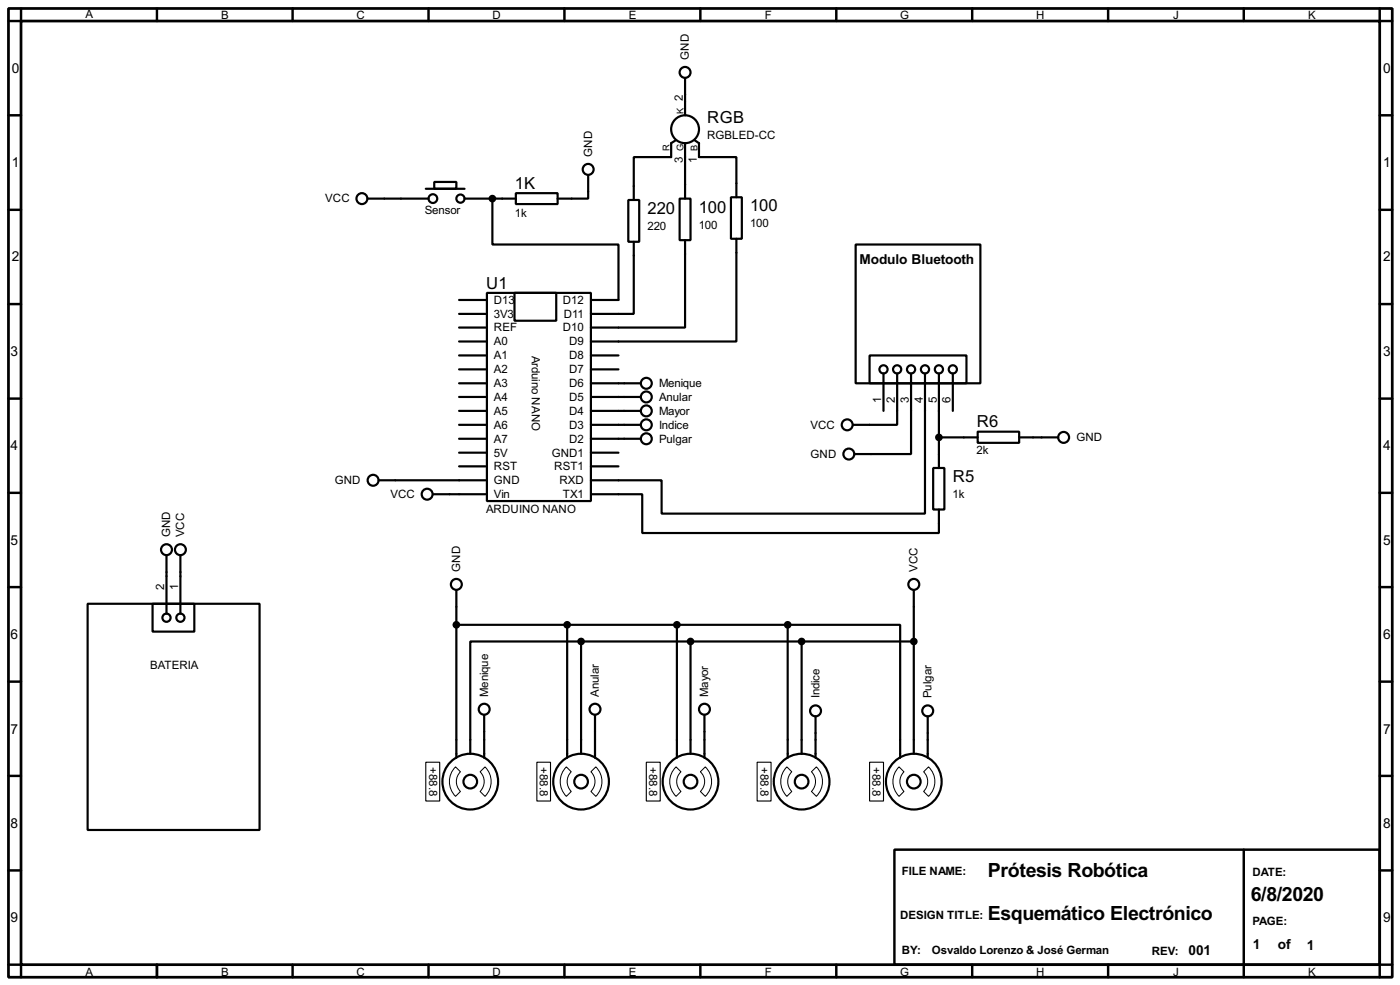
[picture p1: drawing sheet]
<svg xmlns="http://www.w3.org/2000/svg" width="256mm" height="180mm" viewBox="0 0 256 180" stroke-linecap="round" stroke-linejoin="round" font-family="sans-serif">
<path d="M1.6 1.6h253.5v177.3h-253.5zM3.9 3.9h248.9v172.7h-248.9z" fill="none" stroke="#000" stroke-width=".5"/>
<g fill="none" stroke="#000" stroke-width=".45">
<path d="M3.9 1.6v2.3h-2.3M28.8 1.6v2.3M53.6 1.6v2.3M78.5 1.6v2.3M103.4 1.6v2.3M128.3 1.6v2.3M153.2 1.6v2.3M178.1 1.6v2.3M203 1.6v2.3M227.9 1.6v2.3M252.8 1.6v2.3h2.3M1.6 21.1h2.3"/>
<path d="M1.6 38.4h2.3M252.8 21.1h2.3M252.8 38.4h2.3M1.6 55.7h2.3M252.8 55.7h2.3M1.6 73h2.3M252.8 73h2.3M1.6 90.2h2.3M252.8 90.2h2.3M1.6 107.5h2.3M252.8 107.5h2.3M1.6 124.8h2.3"/>
<path d="M252.8 124.8h2.3M1.6 142h2.3M1.6 159.3h2.3M163.9 155.5h88.9v21.1h-88.9zM227.9 155.5v23.4M252.8 142h2.3M252.8 159.3h2.3M1.6 176.6h2.3v2.3M28.8 176.6v2.3M53.6 176.6v2.3M78.5 176.6v2.3M103.4 176.6v2.3"/>
<path d="M128.3 176.6v2.3M153.2 176.6v2.3M178.1 176.6v2.3M203 176.6v2.3M255.1 176.6h-2.3v2.3"/>
</g>
<g fill="none" stroke="#000" stroke-width=".4">
<path d="M125.5 14.3v6.8M67.4 36.4h11.1M78 34.6h7.1M79.6 33.3h4v1.3h-4zM85.1 36.4h9.4M90.2 36.4v8.4h23.1v10.1h-5M94.5 35.4h7.7v2h-7.7zM107.8 32.1v4.3h-5.6M115.1 36.6h2v7.7h-2zM123.8 25.7l-.8 .5v2.6h-6.9v7.8M124.5 36.4h2v7.6h-2zM125.5 26.2v10.2"/>
<path d="M127.3 25.7l.8 .5v2.6h6.8v7.3M133.9 36.1h2v7.6h-2zM84.1 54.9h5.1M84.1 57.5h5.1M84.1 60h5.1M89.2 53.6h19.1v38.1h-19.1zM94.3 53.6h7.6v5.1h-7.6zM116.1 44.3v13.2h-7.8M125.5 44v16h-17.2M134.9 43.7v18.8h-26.6M156.8 44.8h22.8v25.4h-22.8zM84.1 77.8h5.1"/>
<path d="M84.1 75.2h5.1M84.1 72.7h5.1M84.1 70.2h5.1M84.1 62.5h5.1M84.1 65.1h5.1M84.1 67.6h5.1M108.3 77.8h9.1M108.3 75.2h9.1M108.3 72.7h9.1M108.3 70.2h9.1M108.3 65.1h5M108.3 67.6h5"/>
<path d="M159.3 65.1h17.8v5.1h-17.8zM161.9 68.4v6.8M164.4 68.4v9.4h-8.1M166.9 68.4v14.7h-10.4M169.5 68.4v25.6h-48.3v-6.1h-12.9M172 68.4v17.3M174.6 68.4v6.8M179.1 79h7.6v2.1h-7.6zM69.4 87.9h19.8M79.3 90.5h9.9M84.1 80.3h5.1M84.1 82.9h5.1"/>
<path d="M84.1 85.4h5.1M108.3 90.5h9.4v7.1h54.3v-4.3M108.3 80.3h9.1M108.3 82.9h5M108.3 85.4h5M171 85.7h2v7.6h-2zM172 80.1h7.1M186.7 80.1h7.2M16.1 110.5h31.5v41.4h-31.5zM28 110.5h7.6v5.1h-7.6zM30.5 101.7v10.6M33.1 101.7v10.6"/>
<path d="M83.6 114.4h60.7M83.6 108v30.7M103.9 114.4v24.3M106.5 117.4h-20.3v20.6M106.5 117.4h60.9M106.5 117.4v20.6M124 114.4v24.3M126.5 117.4v20.6M144.3 114.4h20.6v24.3M144.3 114.4v24.3M146.9 117.4v20.6M167.4 108v30"/>
<path d="M88.7 130.9v7.8M109 130.9v7.8M129.1 130.9v7.8M149.4 131.1v7.6M170 131.1v7.6"/>
<circle cx="125.5" cy="13.3" r="1"/>
<circle cx="66.3" cy="36.4" r="1"/>
<circle cx="79.3" cy="36.4" r=".8"/>
<circle cx="84.3" cy="36.4" r=".75"/>
<circle cx="107.7" cy="31" r="1"/>
<circle cx="125.5" cy="23.7" r="2.55"/>
<circle cx="118.4" cy="77.8" r="1"/>
<circle cx="118.4" cy="75.2" r="1"/>
<circle cx="118.4" cy="70.2" r="1"/>
<circle cx="118.4" cy="72.7" r="1"/>
<circle cx="155.2" cy="77.8" r="1"/>
<circle cx="161.8" cy="67.6" r=".75"/>
<circle cx="164.3" cy="67.6" r=".75"/>
<circle cx="166.9" cy="67.6" r=".75"/>
<circle cx="169.4" cy="67.6" r=".75"/>
<circle cx="172" cy="67.6" r=".75"/>
<circle cx="174.5" cy="67.6" r=".75"/>
<circle cx="68.3" cy="87.9" r="1"/>
<circle cx="78.2" cy="90.5" r="1"/>
<circle cx="118.4" cy="80.3" r="1"/>
<circle cx="155.5" cy="83.1" r="1"/>
<circle cx="194.8" cy="80.1" r="1"/>
<circle cx="30.5" cy="100.6" r="1"/>
<circle cx="30.5" cy="113.1" r=".75"/>
<circle cx="33" cy="100.6" r="1"/>
<circle cx="33" cy="113.1" r=".75"/>
<circle cx="83.6" cy="107" r="1"/>
<circle cx="167.4" cy="107" r="1"/>
<circle cx="88.7" cy="129.8" r="1"/>
<circle cx="109" cy="129.8" r="1"/>
<circle cx="129" cy="129.8" r="1"/>
<circle cx="149.4" cy="130.1" r="1"/>
<circle cx="169.9" cy="130.1" r="1"/>
<circle cx="86.1" cy="143.1" r="5.1"/>
<circle cx="86.1" cy="143.1" r="1.25"/>
<circle cx="106.4" cy="143.1" r="5.1"/>
<circle cx="106.4" cy="143.1" r="1.25"/>
<circle cx="126.5" cy="143.1" r="5.1"/>
<circle cx="126.5" cy="143.1" r="1.25"/>
<circle cx="146.8" cy="143.1" r="5.1"/>
<circle cx="146.8" cy="143.1" r="1.25"/>
<circle cx="167.4" cy="143.1" r="5.1"/>
<circle cx="167.4" cy="143.1" r="1.25"/>
</g>
<circle cx="90.2" cy="36.4" r=".2" fill="#000"/>
<g fill="#000" stroke="#000" stroke-width=".4">
<circle cx="90.2" cy="36.4" r=".5"/>
<circle cx="172" cy="80.1" r=".5"/>
<circle cx="83.6" cy="114.4" r=".5"/>
<circle cx="103.9" cy="114.4" r=".5"/>
<circle cx="106.4" cy="117.4" r=".5"/>
<circle cx="124" cy="114.4" r=".5"/>
<circle cx="126.5" cy="117.4" r=".5"/>
<circle cx="144.3" cy="114.4" r=".5"/>
<circle cx="146.8" cy="117.4" r=".5"/>
<circle cx="167.4" cy="117.4" r=".5"/>
</g>
<path d="M78 139.5h2.6v7.1h-2.6zM98.4 139.5h2.5v7.1h-2.5zM118.4 139.5h2.6v7.1h-2.6zM138.7 139.5h2.6v7.1h-2.6zM159.3 139.5h2.6v7.1h-2.6z" fill="none" stroke="#000" stroke-width=".2"/>
<path d="M83.5 140.4l.9 .9a2.53 2.53 0 0 0 0 3.6l-.9 .9a3.8 3.8 0 0 1 0-5.4zM88 141.3l.9-.9a3.8 3.8 0 0 1 0 5.4l-.9-.9a2.54 2.54 0 0 0 0-3.6zM103.8 140.4l.9 .9a2.53 2.53 0 0 0 0 3.6l-.9 .9a3.8 3.8 0 0 1 0-5.4zM108.3 141.3l.9-.9a3.8 3.8 0 0 1 0 5.4l-.9-.9a2.54 2.54 0 0 0 0-3.6zM123.9 140.4l.9 .9a2.45 2.45 0 0 0 0 3.6l-.9 .9a3.7 3.7 0 0 1 0-5.4zM128.3 141.3l.9-.9a3.7 3.7 0 0 1 0 5.4l-.9-.9a2.46 2.46 0 0 0 0-3.6zM144.2 140.4l.9 .9a2.53 2.53 0 0 0 0 3.6l-.9 .9a3.8 3.8 0 0 1 0-5.4zM148.7 141.3l.9-.9a3.8 3.8 0 0 1 0 5.4l-.9-.9a2.54 2.54 0 0 0 0-3.6zM164.7 140.4l.9 .9a2.53 2.53 0 0 0 0 3.6l-.9 .9a3.8 3.8 0 0 1 0-5.4zM169.2 141.3l.9-.9a3.7 3.7 0 0 1 0 5.4l-.9-.9a2.54 2.54 0 0 0 0-3.6z" fill="none" stroke="#000" stroke-width=".18"/>
<g font-size="4">
<text x="181" y="160.6">Prótesis Robótica</text>
<text x="229.2" y="164.9">6/8/2020</text>
<text x="181" y="168.4">Esquemático Electrónico</text>
</g>
<g font-size="3.4">
<text x="129.6" y="22.5">RGB</text>
<text x="94.3" y="34.6">1K</text>
<text x="118.6" y="39.2">220</text>
<text x="128" y="38.9">100</text>
<text x="137.4" y="38.6">100</text>
<text x="89.1" y="52.8">U1</text>
<text x="179" y="78.2">R6</text>
<text x="174.6" y="88.2">R5</text>
</g>
<g font-size="2.8">
<text x="2.2" y="13.4">0</text>
<text x="253.4" y="13.4">0</text>
<text x="2.2" y="30.6">1</text>
<text x="253.4" y="30.6">1</text>
<text x="2.2" y="47.9">2</text>
<text x="253.4" y="47.9">2</text>
<text x="157.4" y="48.4">Modulo Bluetooth</text>
<text x="1.9" y="65.2">3</text>
<text x="253.4" y="65.2">3</text>
<text x="1.9" y="82.4">4</text>
<text x="253.4" y="82.4">4</text>
<text x="1.9" y="99.7">5</text>
<text x="253.4" y="99.7">5</text>
<text x="1.9" y="117">6</text>
<text x="253.4" y="117">6</text>
<text x="1.9" y="134.3">7</text>
<text x="253.4" y="134.3">7</text>
<text x="1.9" y="151.5">8</text>
<text x="253.4" y="151.5">8</text>
<text x="1.9" y="168.8">9</text>
<text x="229.5" y="173.6">1</text>
<text x="234.1" y="173.6">of</text>
<text x="239.4" y="173.9">1</text>
<text x="253.4" y="168.8">9</text>
<text x="217.8" y="174.9">001</text>
</g>
<g font-size="2.4">
<text x="15.6" y="3.2">A</text>
<text x="40.5" y="3.5">B</text>
<text x="65.3" y="3.5">C</text>
<text x="90.2" y="3.5">D</text>
<text x="115.2" y="3.5">E</text>
<text x="140.1" y="3.5">F</text>
<text x="164.9" y="3.5">G</text>
<text x="189.8" y="3.5">H</text>
<text x="214.9" y="3.5">J</text>
<text x="239.6" y="3.5">K</text>
<text x="126.2" y="10.9" transform="rotate(-90 126.2 10.9)">GND</text>
<text x="125.1" y="18.5" transform="rotate(-90 125.1 18.5)">2</text>
<text x="108.5" y="28.7" transform="rotate(-90 108.5 28.7)">GND</text>
<text x="125.1" y="29.9" transform="rotate(-90 125.1 29.9)">3</text>
<text x="127.7" y="29.9" transform="rotate(-90 127.7 29.9)">1</text>
<text x="129.5" y="25.4">RGBLED-CC</text>
<text x="59.6" y="37">VCC</text>
<text x="77.8" y="39.3">Sensor</text>
<text x="94.3" y="39.8">1k</text>
<text x="128" y="41.9">100</text>
<text x="137.4" y="41.6">100</text>
<text x="118.6" y="42.1">220</text>
<text x="90.5" y="58.2">3V3</text>
<text x="90.5" y="55.6">D13</text>
<text x="103.1" y="55.6">D12</text>
<text x="103.3" y="58.2">D11</text>
<text x="90.5" y="60.7">REF</text>
<text x="90.5" y="63.2">A0</text>
<text x="90.5" y="65.8">A1</text>
<text x="97.5" y="65.1" transform="rotate(90 97.5 65.1)">Arduino NANO</text>
<text x="103.1" y="60.7">D10</text>
<text x="104.3" y="63.2">D9</text>
<text x="104.3" y="65.8">D8</text>
<text x="90.5" y="68.3">A2</text>
<text x="90.5" y="70.9">A3</text>
<text x="104.3" y="68.3">D7</text>
<text x="104.3" y="70.9">D6</text>
<text x="120.7" y="70.9">Menique</text>
<text x="90.5" y="73.4">A4</text>
<text x="90.5" y="75.9">A5</text>
<text x="104.3" y="73.4">D5</text>
<text x="104.3" y="75.9">D4</text>
<text x="120.7" y="75.9">Mayor</text>
<text x="120.7" y="73.4">Anular</text>
<text x="161.5" y="73.8" transform="rotate(-90 161.5 73.8)">1</text>
<text x="164" y="73.8" transform="rotate(-90 164 73.8)">2</text>
<text x="166.5" y="73.8" transform="rotate(-90 166.5 73.8)">3</text>
<text x="169" y="73.8" transform="rotate(-90 169 73.8)">4</text>
<text x="171.6" y="73.8" transform="rotate(-90 171.6 73.8)">5</text>
<text x="174.2" y="73.8" transform="rotate(-90 174.2 73.8)">6</text>
<text x="90.5" y="83.6">5V</text>
<text x="90.5" y="78.5">A6</text>
<text x="90.5" y="81">A7</text>
<text x="101.1" y="83.6">GND1</text>
<text x="104.3" y="78.5">D3</text>
<text x="104.3" y="81">D2</text>
<text x="120.7" y="81">Pulgar</text>
<text x="120.7" y="78.5">Indice</text>
<text x="148.5" y="78.5">VCC</text>
<text x="148.5" y="83.8">GND</text>
<text x="178.9" y="83.2">2k</text>
<text x="197.2" y="80.8">GND</text>
<text x="61.3" y="88.6">GND</text>
<text x="90.5" y="86.1">RST</text>
<text x="90.5" y="88.6">GND</text>
<text x="101.5" y="86.1">RST1</text>
<text x="102.5" y="88.6">RXD</text>
<text x="71.5" y="91.2">VCC</text>
<text x="89" y="93.8">ARDUINO NANO</text>
<text x="90.5" y="91.2">Vin</text>
<text x="103.1" y="91.2">TX1</text>
<text x="174.5" y="91.2">1k</text>
<text x="31.2" y="98.3" transform="rotate(-90 31.2 98.3)">GND</text>
<text x="33.8" y="98.3" transform="rotate(-90 33.8 98.3)">VCC</text>
<text x="84.3" y="104.7" transform="rotate(-90 84.3 104.7)">GND</text>
<text x="168.1" y="104.7" transform="rotate(-90 168.1 104.7)">VCC</text>
<text x="30.1" y="108" transform="rotate(-90 30.1 108)">2</text>
<text x="32.7" y="108" transform="rotate(-90 32.7 108)">1</text>
<text x="27.5" y="122.4">BATERIA</text>
<text x="89.4" y="127.5" transform="rotate(-90 89.4 127.5)">Menique</text>
<text x="109.7" y="127.5" transform="rotate(-90 109.7 127.5)">Anular</text>
<text x="129.8" y="127.5" transform="rotate(-90 129.8 127.5)">Mayor</text>
<text x="150.1" y="127.8" transform="rotate(-90 150.1 127.8)">Indice</text>
<text x="170.7" y="127.8" transform="rotate(-90 170.7 127.8)">Pulgar</text>
<text x="78.6" y="140.5" transform="rotate(90 78.6 140.5)">+88.8</text>
<text x="98.9" y="140.5" transform="rotate(90 98.9 140.5)">+88.8</text>
<text x="119" y="140.5" transform="rotate(90 119 140.5)">+88.8</text>
<text x="139.3" y="140.5" transform="rotate(90 139.3 140.5)">+88.8</text>
<text x="159.9" y="140.5" transform="rotate(90 159.9 140.5)">+88.8</text>
<text x="165.2" y="160.2">FILE NAME:</text>
<text x="229.4" y="160.4">DATE:</text>
<text x="164.9" y="168.1">DESIGN TITLE:</text>
<text x="229.4" y="169.3">PAGE:</text>
<text x="15.6" y="178.6">A</text>
<text x="40.5" y="178.6">B</text>
<text x="65.3" y="178.6">C</text>
<text x="90.2" y="178.6">D</text>
<text x="115.2" y="178.6">E</text>
<text x="140.1" y="178.6">F</text>
<text x="164.9" y="178.6">G</text>
<text x="165.2" y="174.7">BY:</text>
<text x="170.7" y="174.7">Osvaldo Lorenzo &amp; José German</text>
<text x="189.8" y="178.6">H</text>
<text x="211" y="174.7">REV:</text>
<text x="214.9" y="178.6">J</text>
<text x="239.6" y="178.6">K</text>
</g>
<g font-size="1.9">
<text x="125.2" y="20.8" transform="rotate(-90 125.2 20.8)">K</text>
<text x="122.7" y="27.7" transform="rotate(-90 122.7 27.7)">R</text>
<text x="125.2" y="27.7" transform="rotate(-90 125.2 27.7)">G</text>
<text x="127.8" y="27.7" transform="rotate(-90 127.8 27.7)">B</text>
</g>
</svg>
